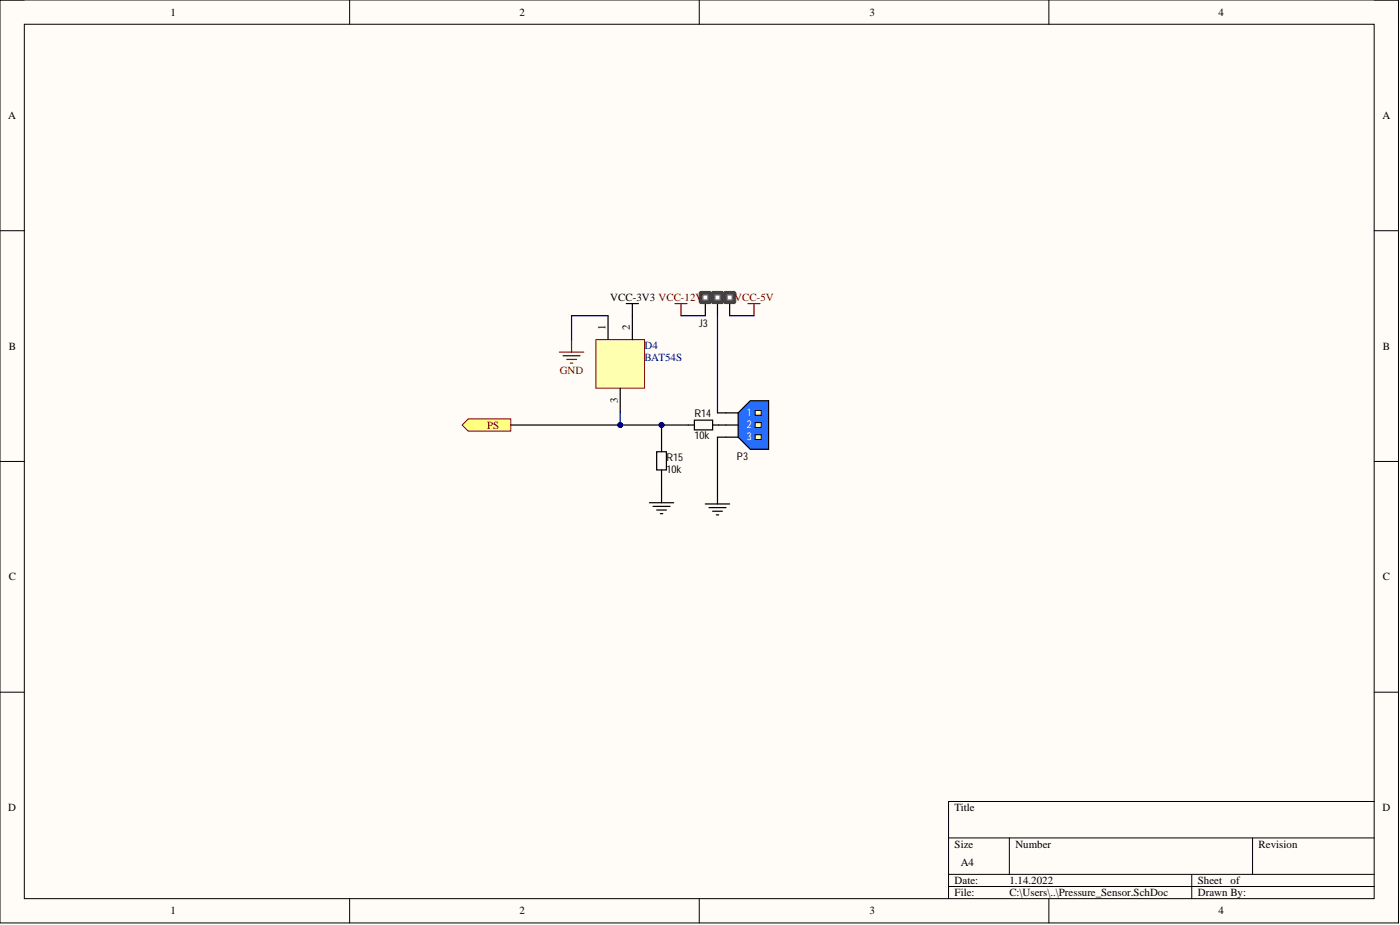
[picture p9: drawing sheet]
<svg xmlns="http://www.w3.org/2000/svg" width="292mm" height="193mm" viewBox="0 0 292 193" stroke-linecap="round" stroke-linejoin="round" font-family="sans-serif">
<path d="M0 0h291.8v192.5h-291.8z" fill-rule="evenodd" fill="#fffcf8"/>
<path d="M0 0h291.8v192.5h-291.8z" fill="none" stroke="#000" stroke-width=".21"/>
<path d="M5.1 5.1h281.6v182.4h-281.6z" fill-rule="evenodd" fill="#fffcf8"/>
<g fill="none" stroke="#000" stroke-width=".21">
<path d="M0 0h5.1M72.9 0v5.1M145.9 0v5.1M218.8 0v5.1M286.7 0h5.1v5.1M5.1 5.1h281.6v182.4h-281.6zM0 48.1h5.1M286.7 48.1h5.1M0 96.3h5.1M286.7 96.3h5.1M0 144.4h5.1M286.7 144.4h5.1"/>
<path d="M197.9 174.8h88.8M210.6 174.8v7.6M261.3 174.8v7.6M286.7 167.2h-88.8v20.3M72.9 187.5v5M145.9 187.5v5M197.9 182.4h88.8M197.9 184.9h88.8M218.8 187.5v5M248.7 182.4v5.1M291.8 187.5v5"/>
</g>
<path d="M154 86.1l2.5-2.5h3.9v10.1h-3.9l-2.5-2.5z" fill-rule="evenodd" fill="#286efc"/>
<path d="M154 86.1l2.5-2.5h3.9v10.1h-3.9l-2.5-2.5z" fill="none" stroke="#000" stroke-width=".25"/>
<path d="M157.6 85.6h1.2v1h-1.2z" fill-rule="evenodd" fill="#ffffb0"/>
<path d="M157.6 85.6h1.2v1h-1.2z" fill="none" stroke="#000" stroke-width=".21"/>
<path d="M157.6 88.2h1.2v1h-1.2z" fill-rule="evenodd" fill="#ffffb0"/>
<path d="M157.6 88.2h1.2v1h-1.2z" fill="none" stroke="#000" stroke-width=".21"/>
<path d="M157.6 90.7h1.2v1h-1.2z" fill-rule="evenodd" fill="#ffffb0"/>
<path d="M157.6 90.7h1.2v1h-1.2z" fill="none" stroke="#000" stroke-width=".21"/>
<g fill="none" stroke="#000" stroke-width=".25">
<path d="M137 94.2h2v3.8h-2zM138 93v1.2M138 98v1.3M143.6 88.7h1.3M144.9 87.7h3.8v2h-3.8zM148.7 88.7h1.3M151.5 86.1h2.5M151.5 88.7h2.5M151.5 91.2h2.5M135.5 104.9h5.1M136.3 105.6h3.5M137 106.4h2"/>
<path d="M137.8 107.2h.5M138 102.3v2.6M147.2 105.1h5M147.9 105.9h3.6M148.7 106.7h2M149.4 107.4h.6M149.7 102.6v2.5"/>
</g>
<path d="M96.4 88.7l1.3-1.3h8.9v2.5h-8.9z" fill-rule="evenodd" fill="#ffff80"/>
<path d="M96.4 88.7l1.3-1.3h8.9v2.5h-8.9z" fill="none" stroke="#800000" stroke-width=".21"/>
<path d="M149.7 63.3v2.6" fill="none" stroke="#000" stroke-width=".25"/>
<path d="M148.4 61.1l.3-.3h2l.3 .3v2l-.3 .2h-2l-.3-.2z" fill-rule="evenodd" fill="#443c3e"/>
<path d="M148.4 61.1l.3-.3h2l.3 .3v2l-.3 .2h-2l-.3-.2z" fill="none" stroke="#443c3e" stroke-width=".21"/>
<path d="M149.2 61.6h1v1h-1z" fill-rule="evenodd" fill="#fff"/>
<path d="M149.2 61.6h1v1h-1z" fill="none" stroke="#808080" stroke-width=".25"/>
<path d="M152.2 63.3v2.6" fill="none" stroke="#000" stroke-width=".25"/>
<path d="M151 61.1l.2-.3h2.1l.2 .3v2l-.2 .2h-2.1l-.2-.2z" fill-rule="evenodd" fill="#443c3e"/>
<path d="M151 61.1l.2-.3h2.1l.2 .3v2l-.2 .2h-2.1l-.2-.2z" fill="none" stroke="#443c3e" stroke-width=".21"/>
<path d="M151.7 61.6h1v1h-1z" fill-rule="evenodd" fill="#fff"/>
<path d="M151.7 61.6h1v1h-1z" fill="none" stroke="#808080" stroke-width=".25"/>
<path d="M147.2 63.3v2.6" fill="none" stroke="#000" stroke-width=".25"/>
<path d="M145.9 61.1l.2-.3h2.1l.2 .3v2l-.2 .2h-2.1l-.2-.2z" fill-rule="evenodd" fill="#443c3e"/>
<path d="M145.9 61.1l.2-.3h2.1l.2 .3v2l-.2 .2h-2.1l-.2-.2z" fill="none" stroke="#443c3e" stroke-width=".21"/>
<path d="M146.7 61.6h1v1h-1z" fill-rule="evenodd" fill="#fff"/>
<path d="M146.7 61.6h1v1h-1z" fill="none" stroke="#808080" stroke-width=".25"/>
<path d="M140.8 63.3h2.6M142.1 63.3v2.6M156 63.3h2.6M157.3 63.3v2.6" fill="none" stroke="#800000" stroke-width=".25"/>
<path d="M124.3 70.9h10.2v10.1h-10.2z" fill-rule="evenodd" fill="#ffffb0"/>
<path d="M124.3 70.9h10.2v10.1h-10.2z" fill="none" stroke="#800000" stroke-width=".21"/>
<path d="M126.9 65.9v5M130.7 63.3h2.5M131.9 63.3v7.6M129.4 81v5M138 88.7v4.3M138 99.3v3M149.7 86.1h1.8M151.5 91.2h-1.8v11.4" fill="none" stroke="#000" stroke-width=".25"/>
<path d="M116.7 73.5h5.1M117.5 74.2h3.5M118.2 75h2.1M119 75.7h.5M119.3 70.9v2.6" fill="none" stroke="#800000" stroke-width=".25"/>
<circle cx="138" cy="88.7" r=".51" fill="#000080"/>
<circle cx="138" cy="88.7" r=".51" fill="none" stroke="#000080" stroke-width=".21"/>
<path d="M106.6 88.7h37M150 88.7h1.5" fill="none" stroke="#000" stroke-width=".25"/>
<path d="M126.9 65.9h-7.6v5M142.1 65.9h5.1M149.7 65.9v20.2M152.2 65.9h5.1" fill="none" stroke="#000080" stroke-width=".25"/>
<circle cx="129.4" cy="88.7" r=".51" fill="#000080"/>
<circle cx="129.4" cy="88.7" r=".51" fill="none" stroke="#000080" stroke-width=".21"/>
<circle cx="138" cy="88.7" r=".51" fill="#000080"/>
<circle cx="138" cy="88.7" r=".51" fill="none" stroke="#000080" stroke-width=".21"/>
<path d="M129.4 86v2.7" fill="none" stroke="#000080" stroke-width=".25"/>
<circle cx="129.4" cy="88.7" r=".51" fill="#000080"/>
<circle cx="129.4" cy="88.7" r=".51" fill="none" stroke="#000080" stroke-width=".21"/>
<g font-size="2.3">
<text x="35.6" y="3.3">1</text>
<text x="108.4" y="3.3">2</text>
<text x="181.4" y="3.3">3</text>
<text x="254.2" y="3.3">4</text>
<text x="1.7" y="24.8">A</text>
<text x="288.4" y="24.8">A</text>
<text x="127.3" y="62.8">VCC-3V3 VCC-12V</text>
<text x="126.4" y="68.8" transform="rotate(-90 126.4 68.8)">1</text>
<text x="131.4" y="68.8" transform="rotate(-90 131.4 68.8)">2</text>
<text x="1.8" y="73">B</text>
<text x="288.5" y="73">B</text>
<text x="128.9" y="84" transform="rotate(-90 128.9 84)">3</text>
<text x="1.8" y="121.1">C</text>
<text x="288.5" y="121.1">C</text>
<text x="1.7" y="169.2">D</text>
<text x="199.2" y="169.2">Title</text>
<text x="288.4" y="169.2">D</text>
<text x="199.2" y="176.8">Size</text>
<text x="211.9" y="176.8">Number</text>
<text x="262.6" y="176.8">Revision</text>
<text x="199.2" y="184.4">Date:</text>
<text x="200.4" y="180.6">A4</text>
<text x="210.6" y="184.4">1.14.2022</text>
<text x="249.9" y="184.4">Sheet</text>
<text x="256.7" y="184.4">of</text>
<text x="35.6" y="190.8">1</text>
<text x="108.4" y="190.8">2</text>
<text x="181.4" y="190.8">3</text>
<text x="199.2" y="187">File:</text>
<text x="210.6" y="187">C:\Users\..\Pressure_Sensor.SchDoc</text>
<text x="249.9" y="187">Drawn By:</text>
<text x="254.2" y="190.8">4</text>
</g>
<g font-size="2.3" fill="#800000">
<text x="153.2" y="62.8">VCC-5V</text>
<text x="116.8" y="78">GND</text>
<text x="101.6" y="89.4">PS</text>
</g>
<g font-size="2.3" fill="#000080">
<text x="134.5" y="72.9">D4</text>
<text x="134.5" y="75.4">BAT54S</text>
</g>
<g font-size="2.2">
<text x="145.9" y="68.3">J3</text>
<text x="144.9" y="87.1">R14</text>
<text x="144.9" y="91.6">10k</text>
<text x="153.8" y="95.9">P3</text>
<text x="139" y="96.2">R15</text>
<text x="139" y="98.7">10k</text>
</g>
<g font-size="2.2" fill="#fff">
<text x="155.8" y="86.8">1</text>
<text x="155.8" y="89.3">2</text>
<text x="155.8" y="91.9">3</text>
</g>
</svg>
